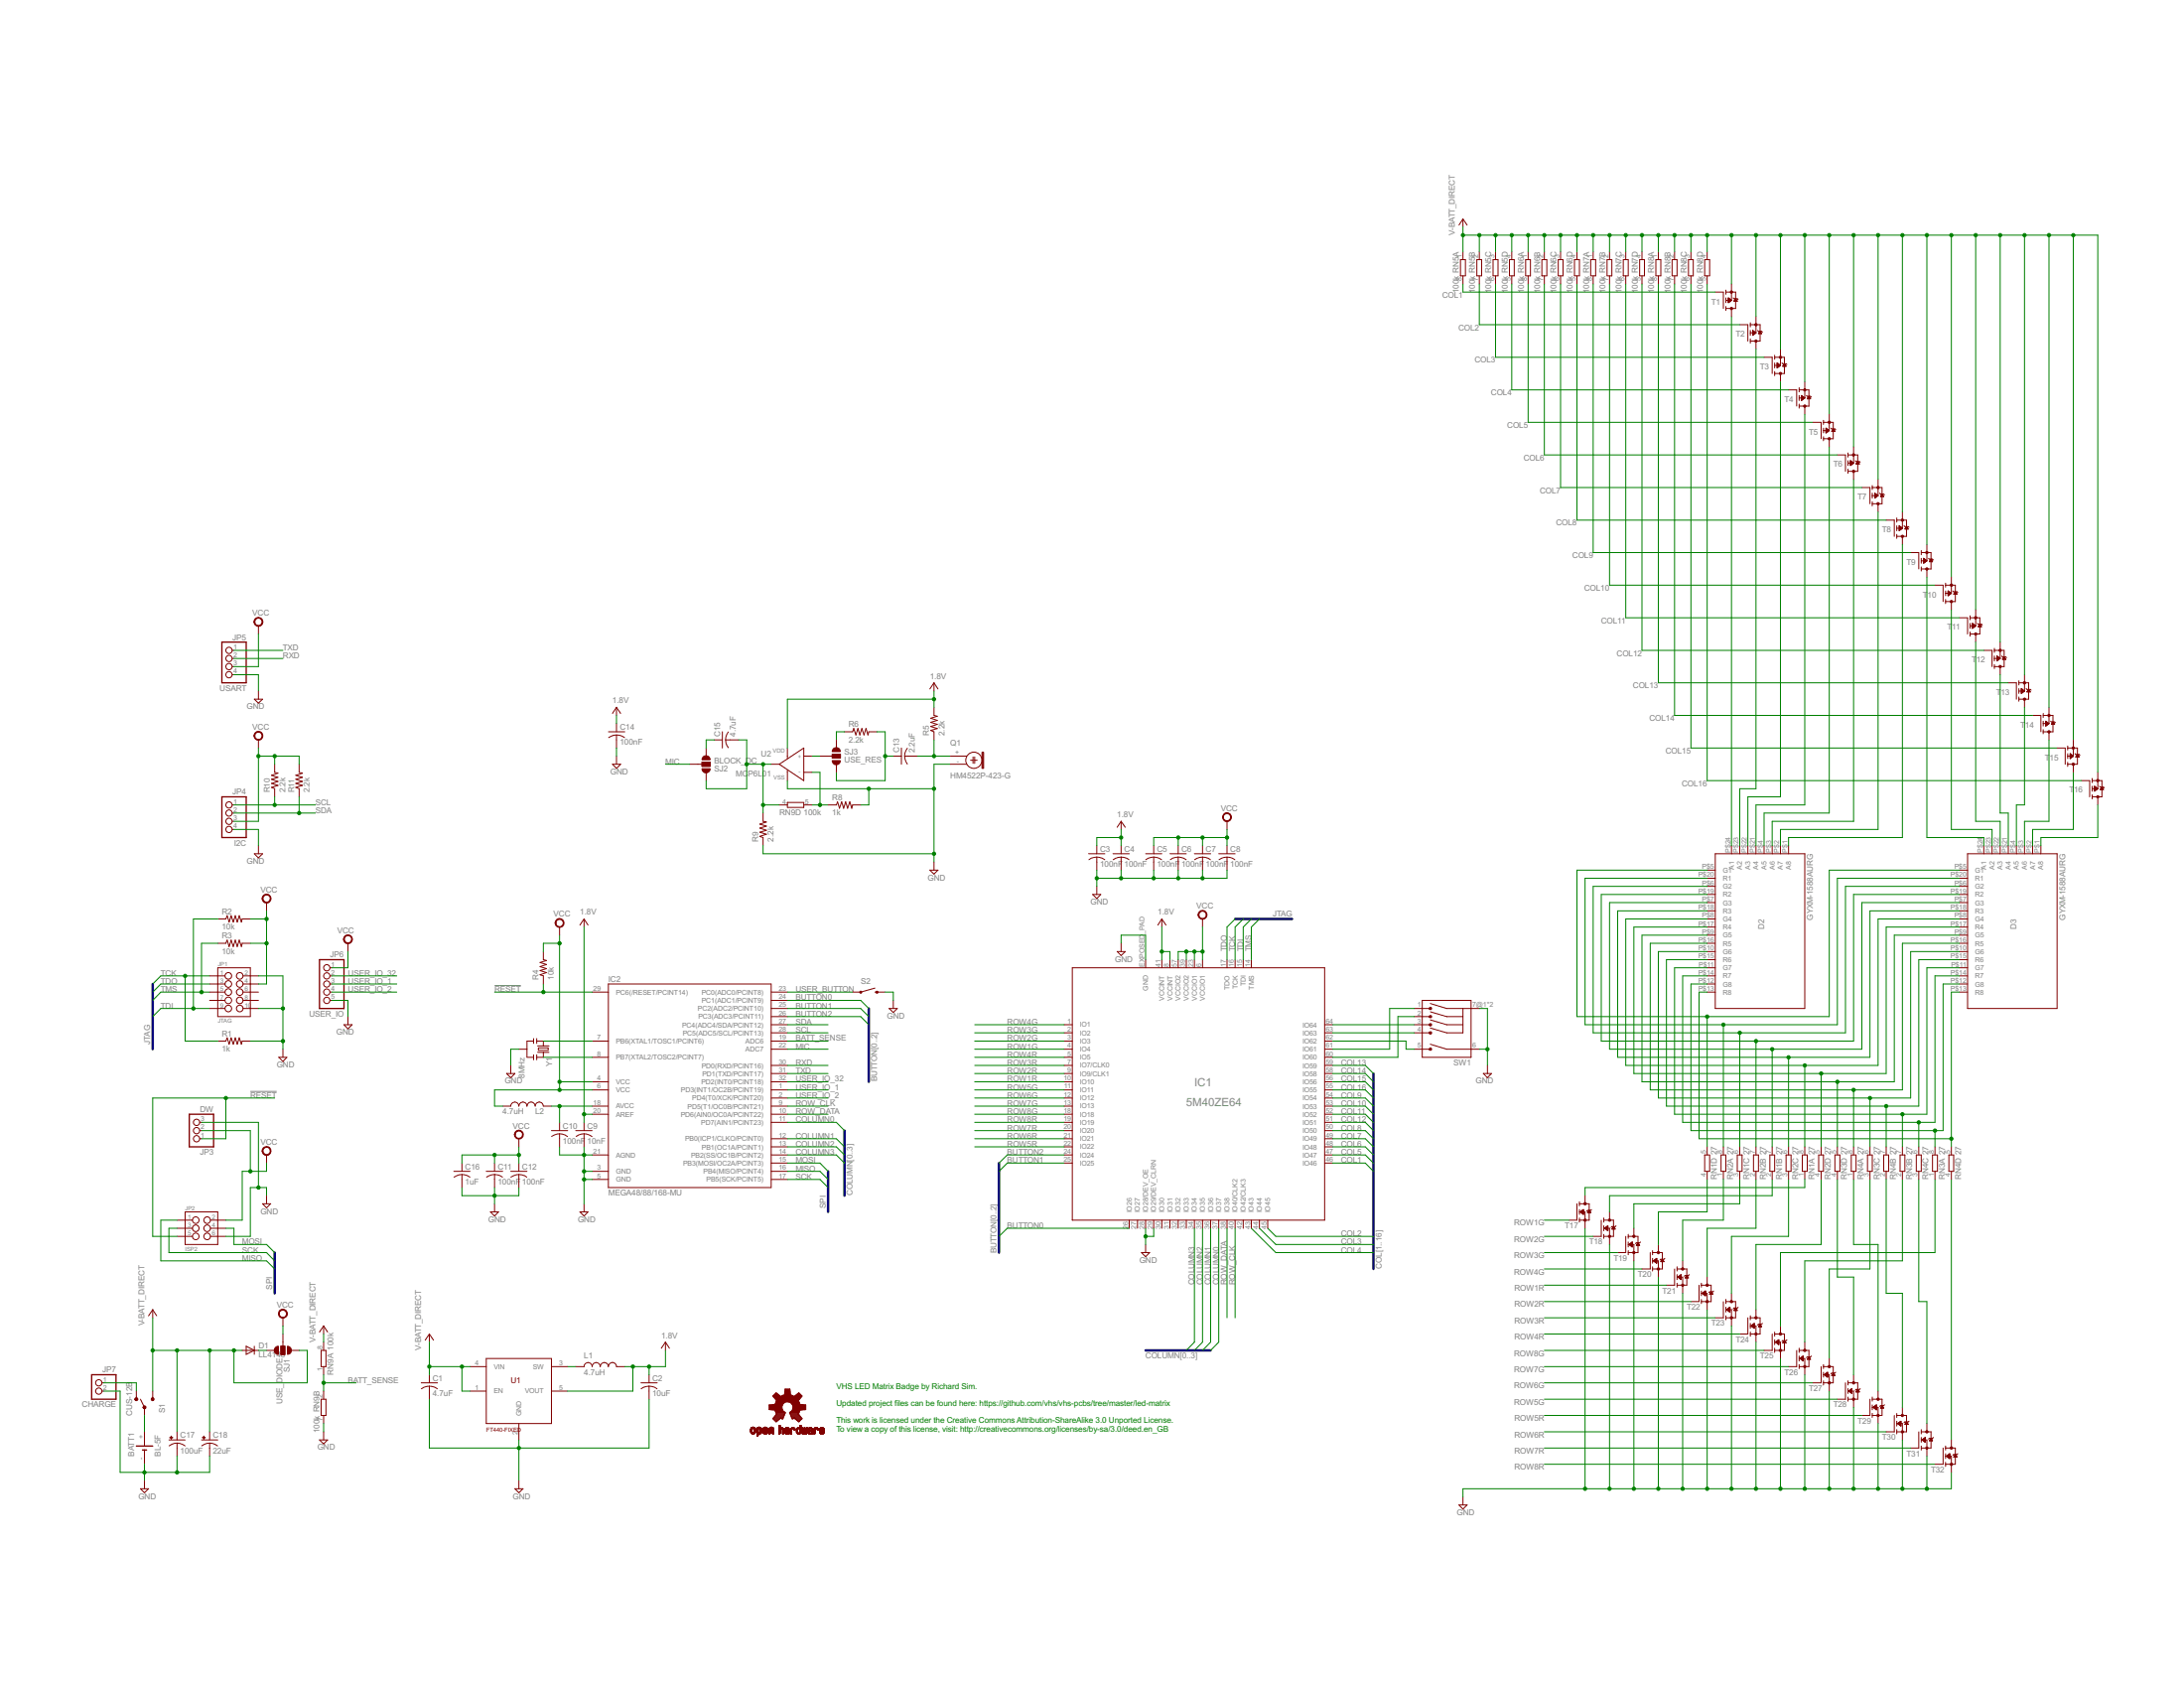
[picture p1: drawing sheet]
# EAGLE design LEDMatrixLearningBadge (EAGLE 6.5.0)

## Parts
BATT1  BL-5F  1C  [NOKIA_BL-5F_INCL_HOLDER]
C1  4.7uF  C-USC0603  [C0603]
C2  10uF  C0508  [C0508]
C3  100nF  C-USC0603  [C0603]
C4  100nF  C-USC0603  [C0603]
C5  100nF  C-USC0603  [C0603]
C6  100nF  C-USC0603  [C0603]
C7  100nF  C-USC0603  [C0603]
C8  100nF  C-USC0603  [C0603]
C9  10nF  C-USC0603  [C0603]
C10  100nF  C-USC0603  [C0603]
C11  100nF  C-USC0603  [C0603]
C12  100nF  C-USC0603  [C0603]
C13  2.2uF  C-USC0603  [C0603]
C14  100nF  C-USC0603  [C0603]
C15  4.7uF  C-USC0603  [C0603]
C16  1uF  C-USC0603  [C0603]
C17  100uF  CPOL-USC/6032-28R  [C/6032-28R]
C18  22uF  CPOL-USD/7343-31R  [D/7343-31R]
D1  LL4148  DIODE-SOD80C  [SOD80C]
D2  GYXM-1588AURG  [GYXM-1588AURG]
D3  GYXM-1588AURG  [GYXM-1588AURG]
IC1  5M40ZE64  [EQFP64]
IC2  MEGA48/88/168-MU  [MLF32]
JP1  JTAG  M05X2  [2X5_POGO]
JP2  ISP2  M03X2POGO_PINS  [2X3_POGO]
JP3  DW  PINHD-1X3  [1X03]
JP4  I2C  PINHD-1X4  [1X04]
JP5  USART  PINHD-1X4  [1X04]
JP6  USER_IO  PINHD-1X5  [1X05]
JP7  CHARGE  PINHD-1X2  [1X02]
L1  4.7uH  INDUCTOR0603  [0603]
L2  4.7uH  INDUCTOR0603  [0603]
LOGO1  OSHW-LOGOS  [OSHW-LOGO-S]
Q1  HM4522P-423-G  ELECTRET4.5MM  [4.5ELECTRET]
R1  1k  R-US_R0603  [R0603]
R2  10k  R-US_R0603  [R0603]
R3  10k  R-US_R0603  [R0603]
R4  10k  R-US_R0603  [R0603]
R5  2.2k  R-US_R0603  [R0603]
R6  2.2k  R-US_R0603  [R0603]
R8  1k  R-US_R0603  [R0603]
R9  2.2k  R-US_R0603  [R0603]
R10  2.2k  R-US_R0603  [R0603]
R11  2.2k  R-US_R0603  [R0603]
RN1  27  4R-N0603-ARV  [0603-ARV]
RN2  27  4R-N0603-ARV  [0603-ARV]
RN3  27  4R-N0603-ARV  [0603-ARV]
RN4  27  4R-N0603-ARV  [0603-ARV]
RN5  100k  4R-N0603-ARV  [0603-ARV]
RN6  100k  4R-N0603-ARV  [0603-ARV]
RN7  100k  4R-N0603-ARV  [0603-ARV]
RN8  100k  4R-N0603-ARV  [0603-ARV]
RN9  100k  4R-N0603-ARV  [0603-ARV]
S1  CUS-12B  SWITCH-SPDT-SMD-A  [SWITCH-SPST-SMD-A]
S2  SWITCH-MOMENTARY-212MM  [TACTILE-PTH-12MM]
SJ1  USE_DIODE  SOLDERJUMPER_2WAYPASTE1&2  [SJ_3_PASTE1&2]
SJ2  BLOCK_DC  SOLDERJUMPER_2WAYPASTE1&2  [SJ_3_PASTE1&2]
SJ3  USE_RES  SOLDERJUMPER_2WAYPASTE1&2  [SJ_3_PASTE1&2]
SW1  4_DIRECTIONAL_JOYSTICK_PLUS_CENTER  [EVQWH]
T1  ZXM61P03  P-MOSFET  [SOT23]
T2  ZXM61P03  P-MOSFET  [SOT23]
T3  ZXM61P03  P-MOSFET  [SOT23]
T4  ZXM61P03  P-MOSFET  [SOT23]
T5  ZXM61P03  P-MOSFET  [SOT23]
T6  ZXM61P03  P-MOSFET  [SOT23]
T7  ZXM61P03  P-MOSFET  [SOT23]
T8  ZXM61P03  P-MOSFET  [SOT23]
T9  ZXM61P03  P-MOSFET  [SOT23]
T10  ZXM61P03  P-MOSFET  [SOT23]
T11  ZXM61P03  P-MOSFET  [SOT23]
T12  ZXM61P03  P-MOSFET  [SOT23]
T13  ZXM61P03  P-MOSFET  [SOT23]
T14  ZXM61P03  P-MOSFET  [SOT23]
T15  ZXM61P03  P-MOSFET  [SOT23]
T16  ZXM61P03  P-MOSFET  [SOT23]
T17  DMN65D8L  N-MOSFET  [SOT23]
T18  DMN65D8L  N-MOSFET  [SOT23]
T19  DMN65D8L  N-MOSFET  [SOT23]
T20  DMN65D8L  N-MOSFET  [SOT23]
T21  DMN65D8L  N-MOSFET  [SOT23]
T22  DMN65D8L  N-MOSFET  [SOT23]
T23  DMN65D8L  N-MOSFET  [SOT23]
T24  DMN65D8L  N-MOSFET  [SOT23]
T25  DMN65D8L  N-MOSFET  [SOT23]
T26  DMN65D8L  N-MOSFET  [SOT23]
T27  DMN65D8L  N-MOSFET  [SOT23]
T28  DMN65D8L  N-MOSFET  [SOT23]
T29  DMN65D8L  N-MOSFET  [SOT23]
T30  DMN65D8L  N-MOSFET  [SOT23]
T31  DMN65D8L  N-MOSFET  [SOT23]
T32  DMN65D8L  N-MOSFET  [SOT23]
U1  FT440-FIXED  [SOT23-5]
U2  MCP6L01  [SOT23-5]
Y1  8MHz  RESONATOR  [RESONATOR-SMD]

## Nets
1.8V: C2.P$1 C3.1 C4.1 C9.1 C14.1 IC1.8(VCCINT) IC1.41(VCCINT) IC2.20(AREF) L1.2 R5.2 U1.5(VOUT) U2.P5(VDD)
!RESET: IC2.29(PC6(/RESET/PCINT14)) JP2.P$5 JP3.1 R4.1
+V-BATT_DIRECT: C1.1 C17.+ C18.+ D1.A RN5.1 RN5.2 RN5.3 RN5.4 RN6.1 RN6.2 RN6.3 RN6.4 RN7.1 RN7.2 RN7.3 RN7.4 RN8.1 RN8.2 RN8.3 RN8.4 RN9.8 S1.3(S) SJ1.1 T1.2(S) T2.2(S) T3.2(S) T4.2(S) T5.2(S) T6.2(S) T7.2(S) T8.2(S) T9.2(S) T10.2(S) T11.2(S) T12.2(S) T13.2(S) T14.2(S) T15.2(S) T16.2(S) U1.1(EN) U1.4(VIN) ; supply symbol labelled V-BATT_DIRECT
BATT_SENSE: IC2.19(ADC6) RN9.1 RN9.2
BUTTON0: IC1.26(IO26) IC2.24(PC1(ADC1/PCINT9))
BUTTON1: IC1.25(IO25) IC2.25(PC2(ADC2/PCINT10))
BUTTON2: IC1.24(IO24) IC2.26(PC3(ADC3/PCINT11))
COL1: IC1.46(IO46) RN5.8 T1.1(G)
COL2: IC1.45(IO45) RN5.7 T2.1(G)
COL3: IC1.44(IO44) RN5.6 T3.1(G)
COL4: IC1.43(IO43) RN5.5 T4.1(G)
COL5: IC1.47(IO47) RN6.8 T5.1(G)
COL6: IC1.48(IO48) RN6.7 T6.1(G)
COL7: IC1.49(IO49) RN6.6 T7.1(G)
COL8: IC1.50(IO50) RN6.5 T8.1(G)
COL9: IC1.54(IO54) RN7.8 T9.1(G)
COL10: IC1.53(IO53) RN7.7 T10.1(G)
COL11: IC1.52(IO52) RN7.6 T11.1(G)
COL12: IC1.51(IO51) RN7.5 T12.1(G)
COL13: IC1.59(IO59) RN8.8 T13.1(G)
COL14: IC1.58(IO58) RN8.7 T14.1(G)
COL15: IC1.56(IO56) RN8.6 T15.1(G)
COL16: IC1.55(IO55) RN8.5 T16.1(G)
COLUMN_CLK: IC1.40(IO40/CLK2) IC2.9(PD5(T1/OC0B/PCINT21))
COLUMN_DATA: IC1.38(IO38) IC2.10(PD6(AIN0/OC0A/PCINT22))
GND: BATT1.- C1.2 C2.P$2 C3.2 C4.2 C5.2 C6.2 C7.2 C8.2 C9.2 C10.2 C11.2 C12.2 C14.2 C16.2 C17.- C18.- IC1.28(IO28/DEV_OE) IC1.29(IO29/DEV_CLRN) IC1.EXPOSED_PAD(GND) IC2.3(GND) IC2.5(GND) IC2.21(AGND) JP1.P$2 JP1.P$10 JP2.P$6 JP3.3 JP4.4 JP5.4 JP6.5 JP7.2 Q1.- R1.2 R8.2 R9.1 RN9.7 S2.3 SW1.6 SW1.7@1 SW1.7@2 T17.2(S) T18.2(S) T19.2(S) T20.2(S) T21.2(S) T22.2(S) T23.2(S) T24.2(S) T25.2(S) T26.2(S) T27.2(S) T28.2(S) T29.2(S) T30.2(S) T31.2(S) T32.2(S) U1.2(GND) U2.P2(VSS) Y1.2
GREEN_ROW_FROM_CPU_DATA: IC1.36(IO36) IC2.12(PB0(ICP1/CLKO/PCINT0))
MIC: IC2.22(ADC7) SJ2.2
MISO: IC2.16(PB4(MISO/PCINT4)) JP2.P$1
MOSI: IC2.15(PB3(MOSI/OC2A/PCINT3)) JP2.P$4
N$1: SJ3.2 U2.P3(IN+)
N$2: C13.2 Q1.+ R5.1
N$3: R6.1 SJ3.1
N$4: R8.1 RN9.5 U2.P4(IN-)
N$5: C15.1 SJ2.3
N$6: C15.2 R9.2 RN9.4 SJ2.1 U2.P1(OUT)
N$7: C13.1 R6.2 SJ3.3
N$8: D2.P$1(A8) T8.3(D)
N$9: D1.C SJ1.3
N$10: L1.1 U1.3(SW)
N$11: C10.1 IC2.18(AVCC) L2.2
N$12: D2.P$2(A7) T7.3(D)
N$13: D2.P$3(A6) T6.3(D)
N$14: D2.P$4(A5) T5.3(D)
N$15: D2.P$21(A4) T4.3(D)
N$16: D2.P$22(A3) T3.3(D)
N$17: D2.P$23(A2) T2.3(D)
N$18: D2.P$24(A1) T1.3(D)
N$19: D3.P$24(A1) T9.3(D)
N$20: D3.P$1(A8) T16.3(D)
N$21: D3.P$2(A7) T15.3(D)
N$22: D3.P$3(A6) T14.3(D)
N$23: D3.P$4(A5) T13.3(D)
N$24: D3.P$21(A4) T12.3(D)
N$25: D3.P$22(A3) T11.3(D)
N$26: D3.P$23(A2) T10.3(D)
N$27: D2.P$13(R8) D3.P$13(R8) RN4.5
N$28: D2.P$12(G8) D3.P$12(G8) RN3.8
N$29: D2.P$14(R7) D3.P$14(R7) RN4.6
N$30: D2.P$11(G7) D3.P$11(G7) RN3.7
N$31: D2.P$15(R6) D3.P$15(R6) RN4.7
N$32: D2.P$10(G6) D3.P$10(G6) RN3.6
N$33: D2.P$16(R5) D3.P$16(R5) RN4.8
N$34: D2.P$9(G5) D3.P$9(G5) RN3.5
N$35: D2.P$17(R4) D3.P$17(R4) RN2.5
N$36: D2.P$8(G4) D3.P$8(G4) RN1.8
N$37: D2.P$18(R3) D3.P$18(R3) RN2.6
N$38: D2.P$7(G3) D3.P$7(G3) RN1.7
N$39: D2.P$19(R2) D3.P$19(R2) RN2.7
N$40: D2.P$6(G2) D3.P$6(G2) RN1.6
N$41: D2.P$20(R1) D3.P$20(R1) RN2.8
N$42: D2.P$5(G1) D3.P$5(G1) RN1.5
N$43: BATT1.+ S1.2(P)
N$44: IC1.64(IO64) SW1.3
N$45: IC1.63(IO63) SW1.4
N$46: IC1.62(IO62) SW1.5
N$47: IC1.60(IO60) SW1.2
N$48: IC1.61(IO61) SW1.1
N$49: RN4.4 T32.3(D)
N$50: IC2.7(PB6(XTAL1/TOSC1/PCINT6)) Y1.1
N$51: IC2.8(PB7(XTAL2/TOSC2/PCINT7)) Y1.3
N$52: JP7.1 S1.1(O)
N$60: RN4.3 T31.3(D)
N$61: RN4.2 T30.3(D)
N$62: RN4.1 T29.3(D)
N$63: RN3.4 T28.3(D)
N$64: RN3.3 T27.3(D)
N$65: RN3.2 T26.3(D)
N$66: RN3.1 T25.3(D)
N$67: RN2.4 T24.3(D)
N$68: RN2.3 T23.3(D)
N$69: RN2.2 T22.3(D)
N$70: RN2.1 T21.3(D)
N$71: RN1.4 T20.3(D)
N$72: RN1.3 T19.3(D)
N$73: RN1.2 T18.3(D)
N$74: RN1.1 T17.3(D)
RED_ROW_FROM_CPU_DATA: IC1.35(IO35) IC2.13(PB1(OC1A/PCINT1))
ROW1G: IC1.4(IO4) T17.1(G)
ROW1R: IC1.10(IO10) T21.1(G)
ROW2G: IC1.3(IO3) T18.1(G)
ROW2R: IC1.9(IO9/CLK1) T22.1(G)
ROW3G: IC1.2(IO2) T19.1(G)
ROW3R: IC1.7(IO7/CLK0) T23.1(G)
ROW4G: IC1.1(IO1) T20.1(G)
ROW4R: IC1.5(IO5) T24.1(G)
ROW5G: IC1.11(IO11) T28.1(G)
ROW5R: IC1.22(IO22) T29.1(G)
ROW6G: IC1.12(IO12) T27.1(G)
ROW6R: IC1.21(IO21) T30.1(G)
ROW7G: IC1.13(IO13) T26.1(G)
ROW7R: IC1.20(IO20) T31.1(G)
ROW8G: IC1.18(IO18) T25.1(G)
ROW8R: IC1.19(IO19) T32.1(G)
ROW_ENABLE_FROM_CPU: IC1.37(IO37) IC2.11(PD7(AIN1/PCINT23))
ROW_FROM_CPU_CLK: IC1.34(IO34) IC2.14(PB2(SS/OC1B/PCINT2))
RXD: IC2.30(PD0(RXD/PCINT16)) JP5.2
SCK: IC2.17(PB5(SCK/PCINT5)) JP2.P$3
SCL: IC2.28(PC5(ADC5/SCL/PCINT13)) JP4.1 R10.1
SDA: IC2.27(PC4(ADC4/SDA/PCINT12)) JP4.2 R11.1
TCK: IC1.16(TCK) JP1.P$1 R1.1
TDI: IC1.15(TDI) JP1.P$9 R2.1
TDO: IC1.17(TDO) JP1.P$3
TMS: IC1.14(TMS) JP1.P$5 R3.1
TXD: IC2.31(PD1(TXD/PCINT17)) JP5.1
USER_BUTTON: IC2.23(PC0(ADC0/PCINT8)) S2.1
USER_IO_1: IC2.1(PD3(INT1/OC2B/PCINT19)) JP6.3
USER_IO_2: IC2.2(PD4(T0/XCK/PCINT20)) JP6.4
USER_IO_32: IC2.32(PD2(INT0/PCINT18)) JP6.2
VCC: C5.1 C6.1 C7.1 C8.1 C11.1 C12.1 C16.1 IC1.6(VCCIO1) IC1.23(VCCIO1) IC1.39(VCCIO2) IC1.57(VCCIO2) IC2.4(VCC) IC2.6(VCC) JP1.P$4 JP2.P$2 JP3.2 JP4.3 JP5.3 JP6.1 L2.1 R2.2 R3.2 R4.2 R10.2 R11.2 SJ1.2
Unconnected: IC1.27(IO27) IC1.30(IO30) IC1.31(IO31) IC1.32(IO32) IC1.33(IO33) IC1.42(IO42/CLK3) JP1.P$6 JP1.P$7 JP1.P$8 RN9.3 RN9.6

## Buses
SPI:MOSI,MISO,SCK
JTAG:TDO,TCK,TDI,TMS
COLUMN[0..3]
BUTTON[0..2]
COL[1..16]

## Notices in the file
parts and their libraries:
SparkFun-Passives: Licensing: CC v3.0 Share-Alike You are welcome to use this library for commercial purposes.
